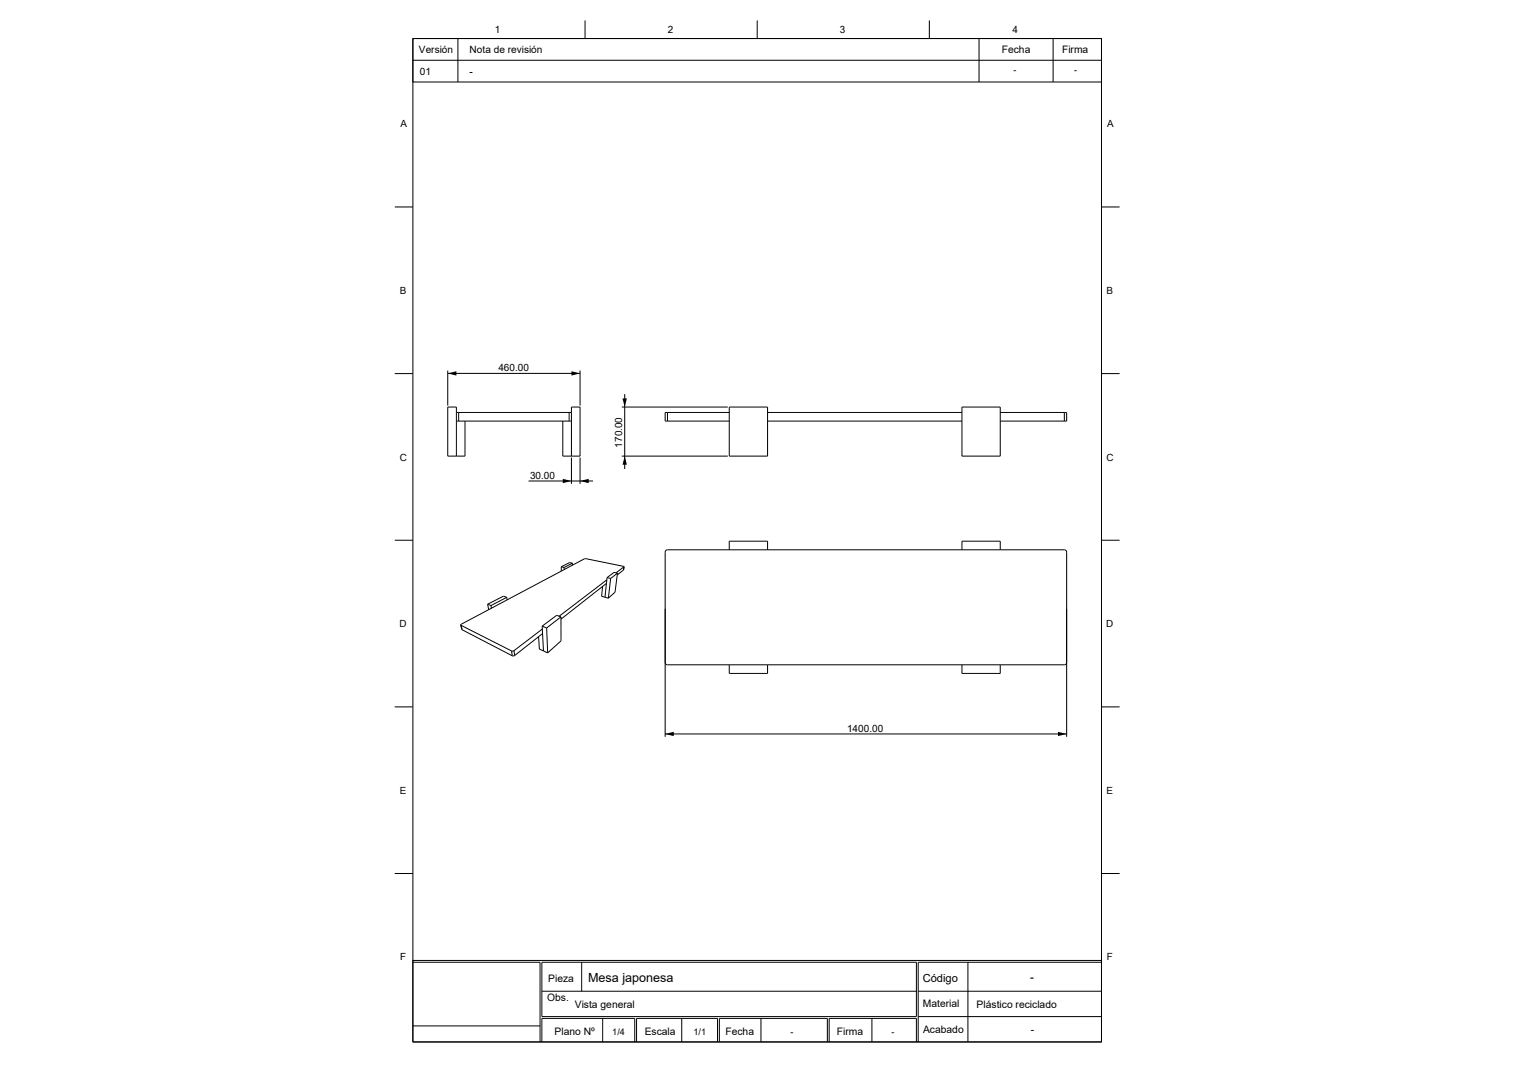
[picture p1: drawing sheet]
<svg xmlns="http://www.w3.org/2000/svg" width="420mm" height="297mm" viewBox="0 0 420 297" stroke-linecap="round" stroke-linejoin="round" font-family="sans-serif">
<g fill="none" stroke="#000" stroke-width=".27">
<path d="M113.5 10.6h189.3v12h-189.3zM113.5 10.6h189.3v275.9h-189.3zM113.5 16.6h189.3M125.9 10.6v12M160.8 5.6v5M208.1 5.6v5M255.4 5.6v5M269.1 10.6v12M289.5 10.6v12M108.5 56.9h5M302.8 56.9h4.9M108.5 102.7h5"/>
<path d="M123.1 102.7h36.3M123.1 101.9v9.6M125.4 115.8h31.7M125.4 113.4h31.7M126.1 113.4v2.4M127.8 115.8v9.6h-4.7v-13.5h2.3v13.5M154.7 115.8v9.6h4.7v-13.5h-2.3v13.5M156.4 113.4v2.4M159.4 101.9v9.6M170.9 111.9h29.2M171.7 108.4v20.6M183.5 113.4v2.4"/>
<path d="M200.5 111.9h10.5v13.5h-10.5zM200.5 113.4h-17.7v2.4h17.7M211 115.8h53.4M211 113.4h53.4M264.4 111.9h10.5v13.5h-10.5zM274.9 113.4h18.3v2.4h-18.3M292.6 113.4v2.4M302.8 102.7h4.9M145.3 132.3h17.7M157.1 125.8v7.3M159.4 125.8v7.3M170.9 125.4h29.2"/>
<path d="M108.5 148.6h5M154.3 155.9v1.2M154.3 155.9l.8 .2M155.1 156.1v.5M157.3 154.9l-.7-.2-2.3 1.2M157.3 154.9l-2.2 1.2M157.3 154.9v.5M166.8 159.5l-13.1 10M166.9 158.8l.9 .3M166.9 158.8l-.6 5.4M167.8 159.1l-.6 5.4M169.7 157.6l-.9-.2-1.9 1.4"/>
<path d="M169.7 157.6l-.6 5.3-1.9 1.6M169.7 157.6l-1.9 1.5M171.5 155.9l-.1 .8-1.7 1.4M171.5 155.9l-2.2 1.6M171.5 155.8l-10.8-2.2-34.1 18.3M200.5 151.2v-2.4h10.5v2.4M264.4 151.2v-2.4h10.5v2.4M302.8 148.6h4.9M126.6 171.9l.4 1.3M126.6 171.9l.1 .1M126.7 172l.3 1.2M126.7 172l13.9 7"/>
<path d="M127 173.2l13.8 7.1M134 166.2l.9 .3M134 166.2l.3 1.5M134.9 166.5l.2 .8M139.3 164.3l-4.4 2.2M139.3 164.3l.1 .7M139.3 164.3l-.9-.4-4.4 2.3M140.6 179l.2 1.3M141.3 178.9l.2 1.4M141.3 178.9l-.7 .1M148 175.1l.3 3.4 2.2 1M149 172.2l.4 6.8"/>
<path d="M149 172.2l1.3 .5M149.1 173l-7.8 5.9M149.1 174.2l-7.6 6.1M150.3 172.7l.2 6.8M154.2 169.6l-1.2-.4-4 3M154.2 169.6v6.6l-3.7 3.3M154.2 169.6l-3.9 3.1M165.6 161.3l-.2 2.7 1.8 .5M166.7 160.4l-12.5 9.9M108.5 194.4h5M141.5 180.3h-.7M200.5 182.8v2.4h10.5v-2.4"/>
<path d="M264.4 182.8v2.4h10.5v-2.4M293.2 182.2l-.2 .4-.4 .2h-109.1l-.5-.2-.2-.4M302.8 194.4h4.9M182.8 202.6v-50.8l.2-.4 .5-.2h109.3l.4 .6v50.8M182.8 201.8h110.4M108.5 240.2h5M302.8 240.2h4.9M113.5 264.1h189.3v22.4h-189.3zM113.5 264.6h34.9v21.9M148.9 264.6h103v15h-103zM148.9 272.6h103M159.9 264.6v8"/>
<path d="M252.4 272.6h50.4M252.4 279.6h50.4M266.1 264.6v21.9M302.8 264.6h-50.4v21.9M113.5 282.1h34.9M148.9 286.5v-6.4h25.6v6.4M165.7 280.1v6.4M175 286.5v-6.4h22.2v6.4M187.4 280.1v6.4M197.7 286.5v-6.4h29.7v6.4M209.2 280.1v6.4M239.7 280.1v6.4"/>
<path d="M251.9 286.5v-6.4h-24v6.4"/>
</g>
<path d="M123.1 102.7l2.3-.6v1.2zM157.1 102.1l2.3 .6-2.3 .6zM171.1 109.6h1.2l-.6 2.3zM154.7 131.7l2.4 .6-2.4 .6zM159.4 132.3l2.4-.6v1.2zM171.7 125.4l.6 2.4h-1.2zM182.8 201.8l2.4-.6v1.2zM290.8 201.2l2.4 .6-2.4 .6z" fill="#000"/>
<text font-size="3.5" x="161.7" y="270">Mesa japonesa</text>
<text font-size="3.2" x="283.2" y="269.7">-</text>
<text font-size="3.1" x="253.6" y="270">Código</text>
<g font-size="2.8">
<text x="115.2" y="14.6">Versión</text>
<text x="129.1" y="14.6">Nota de revisión</text>
<text x="275.4" y="14.6">Fecha</text>
<text x="291.9" y="14.5">Firma</text>
<text x="115.4" y="20.5">01</text>
<text x="129.1" y="20.5">-</text>
<text x="137" y="102">460.00</text>
<text x="171.1" y="123.1" transform="rotate(-90 171.1 123.1)">170.00</text>
<text x="145.7" y="131.6">30.00</text>
<text x="232.8" y="201.2">1400.00</text>
<text x="150.7" y="269.9">Pieza</text>
<text x="150.4" y="275.3">Obs.</text>
<text x="158" y="277.2">Vista general</text>
<text x="253.7" y="277">Material</text>
<text x="268.5" y="277.2">Plástico reciclado</text>
<text x="152.5" y="284.7">Plano Nº</text>
<text x="177.2" y="284.6">Escala</text>
<text x="199.4" y="284.7">Fecha</text>
<text x="230" y="284.6">Firma</text>
<text x="253.7" y="284">Acabado</text>
<text x="283.3" y="284">-</text>
</g>
<g font-size="2.7">
<text x="136" y="9.1">1</text>
<text x="183.6" y="9.1">2</text>
<text x="230.9" y="9.1">3</text>
<text x="278.3" y="9.1">4</text>
<text x="110.1" y="35">A</text>
<text x="304.3" y="35">A</text>
<text x="109.9" y="80.8">B</text>
<text x="304.2" y="80.8">B</text>
<text x="109.9" y="126.7">C</text>
<text x="304.1" y="126.7">C</text>
<text x="109.8" y="172.5">D</text>
<text x="304.1" y="172.5">D</text>
<text x="109.9" y="218.3">E</text>
<text x="304.2" y="218.3">E</text>
<text x="110" y="264.1">F</text>
<text x="304.2" y="264.1">F</text>
</g>
<g font-size="2.5">
<text x="278.6" y="20">-</text>
<text x="295.3" y="20">-</text>
<text x="168.3" y="284.7">1/4</text>
<text x="190.7" y="284.7">1/1</text>
<text x="217.3" y="284.5">-</text>
<text x="245" y="284.5">-</text>
</g>
</svg>
